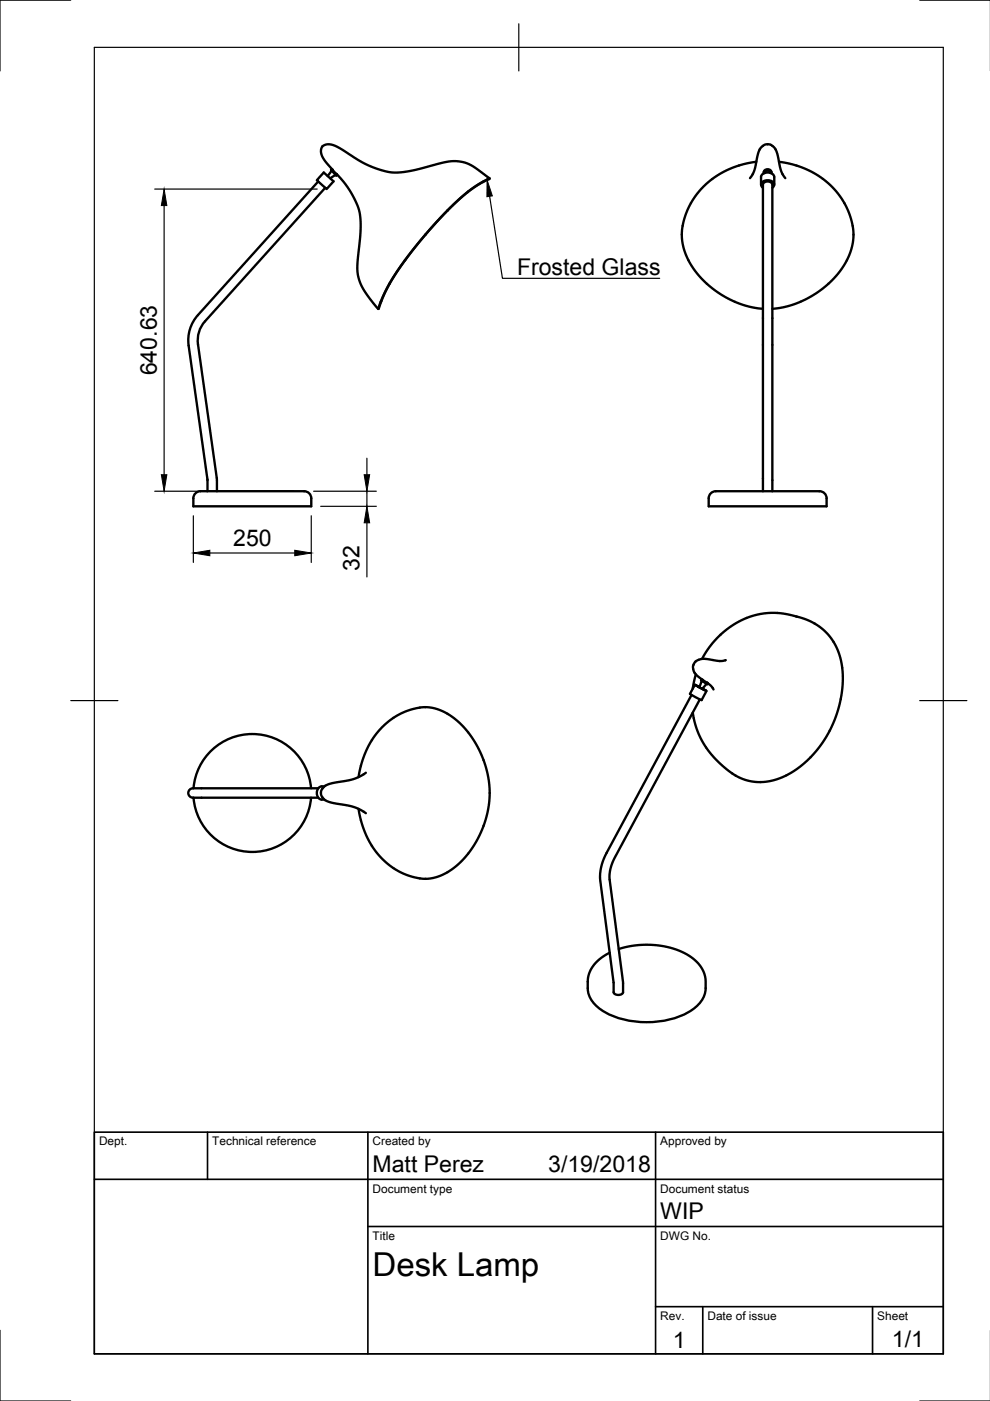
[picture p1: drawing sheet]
<svg xmlns="http://www.w3.org/2000/svg" width="210mm" height="297mm" viewBox="0 0 210 297" stroke-linecap="round" stroke-linejoin="round" font-family="sans-serif">
<!-- layer: Visible -->
<g fill="none" stroke="#000" stroke-width=".5">
<path d="M67.5 38.5l-25.5 28.3a8 8 0 0 0-2 6.5l4 28.3v2.5M68.6 36.6l2.1 1.9-1.4 1.6-2.1-1.9zM69 39.8l-25.5 28.3a6 6 0 0 0-1.5 4.9l4 28.3v2.8M70.2 36l.2-.1 .5 .6 .6 .6-.2 .1M70.4 36.2l-.2-.2 1.1 1.2-.1-.1M70.4 36.2l-.9 1.1M70.4 36.2l.8 .8M70.5 36l-1.7-2-.7-1.4v-.7l.2-.7 .8-.5 .9-.1 1.2 .4 6.2 3.8 2.2 .9 2.6 .7 1.7 .2 2.2-.2 8.2-2 2.5-.2 1.6 .2 1.3 .5 4.1 2.9-2.9 1.6-3 2.3-3.7 3.6-4 4.4-3.7 4.6-3 4.3-2 3.5-1.3 3.4 1.6-3.8 1.9-3.3 2.9-4.2 3.7-4.5 4-4.4 3.5-3.5 2.8-2.1 3.2-1.9M71.2 37.1l-1.2 .7M71.3 36.9l1.4 1.4 1.3 1.8 1.2 2.1 .8 2 .4 1.6 .1 2.1-.7 8.1 .1 2.4 .5 1.6 .7 1.5 3.1 4M159 37.8l.9-1.7 .8-3.3 .3-1.1 .9-.8 .8-.3 .9 .2 .8 .9 .5 1.2 .7 3.2 .9 1.7M160.4 34.3l-3.3 .7-3 1.1-2.8 1.6-2.2 1.9-1.9 2.4-1.5 2.6-.9 3-.2 2.7 .4 2.5 1.1 2.6 1.7 2.5 2.2 2.4 2.7 2.1 3 1.5 3 1.1 3.1 .5"/>
<path d="M161.4 39.1v-1.6a1.51 1.51 0 0 1 1.4-.9 1.51 1.51 0 0 1 1.4 .9v1.6M161.8 39.8a.81 .81 0 0 1-.4-.9 .81 .81 0 0 1 .7-.6 1.42 1.42 0 0 1 2 1l-.3 .5M163.3 36.7a.6 .6 0 0 0-.6-.5 .6 .6 0 0 0-.5 .5M163.5 36.7a.78 .78 0 0 0-.8-.7 .78 .78 0 0 0-.7 .7M163.6 36.6a.8 .8 0 0 0-.9-.7 .8 .8 0 0 0-.7 .7M165.2 34.3l3.3 .7 2.9 1.1 2.8 1.6 2.2 1.9 1.9 2.4 1.5 2.6 1 3.1 .1 2.6-.4 2.5-1.1 2.6-1.6 2.5-2.3 2.4-2.7 2.1-3 1.5-3 1.1-3 .5M41.3 104.8a1.52 1.52 0 0 1 1.2-.7h22a1.51 1.51 0 0 1 1.5 1.5v1.7h-25v-1.7zM150.9 104.4l.9-.3h21.9a1.51 1.51 0 0 1 1.6 1.5v1.7h-25v-2.1zM161.8 104.1v-65a1.08 1.08 0 0 1 1-.6 1.08 1.08 0 0 1 1 .6v65M148.8 139.7h.1M153.8 140l-1.3 .1-3.5-.4-.8 .2-.7 .3-.6 1.1 .2 1.1 .7 .8 1.3 1M153.8 140h.1"/>
<path d="M168.8 130.7l2.2 .7 1.8 .8 1.6 1.2 1.4 1.4 1.1 1.6 .9 1.8 .5 2 .4 2.3v2.4l-.3 2.6-.6 2.6-.9 2.7-1.1 2.4-1.4 2.2-1.5 2-1.8 1.9-1.7 1.4-1.8 1.2-1.8 .9-1.8 .6-1.7 .4h-1.9l-1.7-.3-1.6-.5-1.6-.8-1.9-1.5-2-1.9-1.5-1.8-1.2-1.9-.9-1.9-.7-2-.4-2.1M169 130.7l-3.1-.6-2.8-.1-2.7 .4-2.7 .9-2.7 1.5-2.4 1.9-2.1 2.4-1.7 2.6M146.6 147.3l-18 33.6-1 2.6-.3 1.6-.1 1.4 2.9 21.8v2.1a1.16 1.16 0 0 0 2 0v-2.3l-2.9-21.7 .1-1.1 .2-1.3 .8-2.1 18.1-33.6M147.3 145.2l-1 1.9 1.2 .7 1.3 .6 1-1.9M147.5 143l-.6 3M148.3 145.7l.5-1.3 1 .6-.9 1M148.6 144.2l.1-.1 .7 .4 .7 .4-.1 .2M148.8 144.4l-.2-.1 1.4 .8-.2-.1M148.9 146l.9 .5-2.5-1.3 1.8 .9-.2-.1M148.9 144.1v.1M150 144.7l.9 .9 .4 .6M41 169.1a12.5 12.5 0 0 0 12.5 11.5 12.5 12.5 0 0 0 12.5-11.5"/>
<path d="M41 167.1a12.5 12.5 0 0 1 12.5-11.5 12.5 12.5 0 0 1 12.5 11.5M67.5 167.1h-26.5a1 1 0 0 0-1.1 1 1 1 0 0 0 1 1h26.6M68.8 166.7a1.41 1.41 0 0 0-1.6 1.4 1.41 1.41 0 0 0 1.6 1.4M76 164.8l.7-3.2 1.2-2.9 1.5-2.6 1.8-2.1 2.2-1.8 2.5-1.3 2.9-.8 2.2-.1 2.4 .6 2.3 1.3 2.2 1.8 2 2.4 1.6 2.7 1.2 3 .9 3.2 .2 3-.2 3.1-.8 3.2-1.2 3-1.6 2.7-2 2.5-2.3 1.9-2.3 1.3-2.3 .6-2.3-.1-2.9-.8-2.5-1.3-2.2-1.8-1.8-2.2-1.5-2.5-1.1-2.8-.8-3.3M77.6 163.8l-1.2 .8-1.5 .6-4.3 .8-1.2 .4-.9 .6-.4 .6-.1 .5 .1 .5 .3 .6 1 .7 1.2 .4 4.3 .8 1.4 .5 1.3 .8M131.2 201.2l3.1-.7 3.1-.2 3.2 .3 2.9 .8 2.6 1.2 1.8 1.5 1.2 1.8 .5 2a6 6 0 0 1-3.1 6.4 19.3 19.3 0 0 1-18.7 0 6.5 6.5 0 0 1-3.2-6.5l.4-1.7 .9-1.5 1.5-1.5 1.9-1.1"/>
</g>
<!-- layer: Border -->
<path d="M15 0h-15v15M20 10h180v277h-180zM110 5v10M195 0h15M15 148.5h10M195 148.5h10M0 282v15h15M195 297h15" fill="none" stroke="#000" stroke-width=".25"/>
<!-- layer: TitleBlock -->
<path d="M20 240h180v47h-180zM20 250h180M44 240v10M78 240v47M139 240v47M78 260h122M139 277h61M149 277v10M185 277v10" fill="none" stroke="#000" stroke-width=".35"/>
<!-- layer: Dimensions -->
<path d="M32.8 40.1h34.5M34.8 43.6v57M77.8 97.1v3.5M32.8 104.1h29.7M41 109.3v9.9M44.5 117.2h18M66 109.3v9.9M66.5 104.1h13.3M68 107.3h11.8M77.8 104.1v3.2M77.8 110.8v11.5" fill="none" stroke="#000" stroke-width=".25"/>
<path d="M34.8 40.1l.6 3.5h-1.2zM34.2 100.6h1.2l-.6 3.5zM41 117.2l3.5-.5v1.1zM62.5 116.7l3.5 .5-3.5 .6zM77.2 100.6h1.2l-.6 3.5zM77.8 107.3l.6 3.5h-1.2z" fill="#000" stroke="#000" stroke-width=".21"/>
<!-- layer: Annotations -->
<path d="M103.3 38.2l1.1 3.3-1.2 .2z" fill="#000" stroke="#000" stroke-width=".21"/>
<path d="M103.8 41.6l2.7 17.4h33.4" fill="none" stroke="#000" stroke-width=".25"/>
<text font-size="7" x="79" y="270.5">Desk Lamp</text>
<g font-size="4.9">
<text x="109.6" y="58.3">Frosted Glass</text>
<text x="33.2" y="79.6" transform="rotate(-90 33.2 79.6)">640.63</text>
<text x="49.5" y="115.7">250</text>
<text x="76.2" y="121" transform="rotate(-90 76.2 121)">32</text>
<text x="79" y="248.5">Matt Perez</text>
<text x="116.2" y="248.5">3/19/2018</text>
<text x="140" y="258.5">WIP</text>
<text x="142.6" y="285.7">1</text>
<text x="189.1" y="285.6">1/1</text>
</g>
<g font-size="2.5">
<text x="21" y="242.8">Dept.</text>
<text x="45" y="242.8">Technical reference</text>
<text x="79" y="242.8">Created by</text>
<text x="140" y="242.8">Approved by</text>
<text x="79" y="252.8">Document type</text>
<text x="140" y="252.8">Document status</text>
<text x="79" y="262.8">Title</text>
<text x="140" y="262.8">DWG No.</text>
<text x="140" y="279.8">Rev.</text>
<text x="150" y="279.8">Date of issue</text>
<text x="186" y="279.8">Sheet</text>
</g>
</svg>
